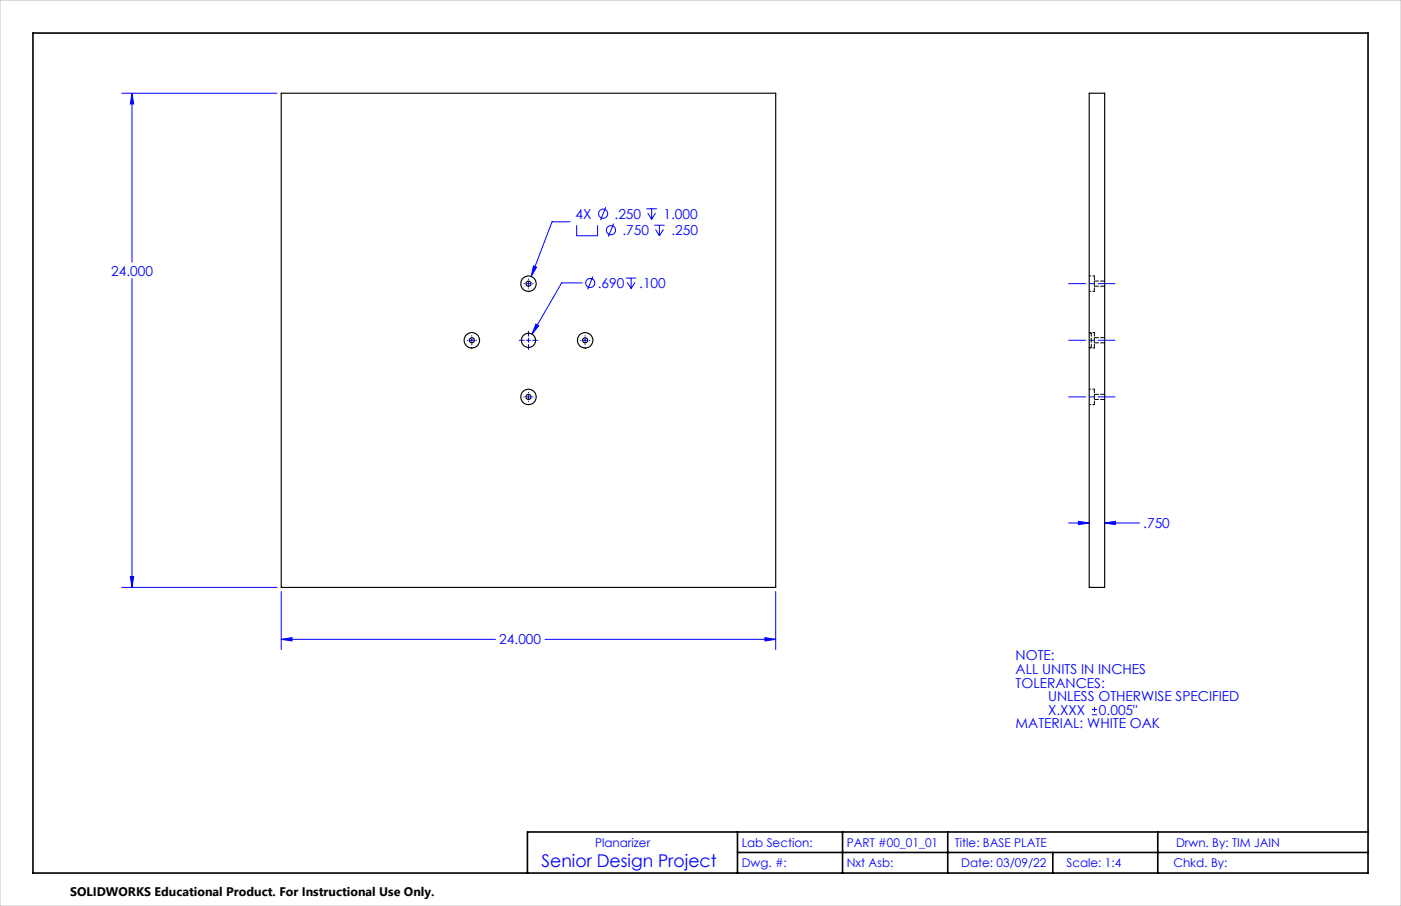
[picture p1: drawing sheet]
<svg xmlns="http://www.w3.org/2000/svg" width="432mm" height="279mm" viewBox="0 0 432 279" stroke-linecap="round" stroke-linejoin="round" font-family="sans-serif">
<g fill="none" stroke="#00f" stroke-width=".31">
<path d="M37.5 28.8h47.9M40.7 28.8l.5 3.3h-1zM40.7 28.8v52.1M175.7 68.4h-5.6l-6.4 16.9M177.7 69.5v3.2h6.5v-3.2M186.7 63.9l-1.6 4M189.1 69l-1.6 4M199.2 64.4h3.3M199.6 65.7l1.2 1.9M200.8 64.4v3.2M201.6 69.5h3.3M202 70.8l1.2 1.9"/>
<path d="M202 65.7l-1.2 1.9M203.2 69.5v3.2M204.5 70.8l-1.3 1.9M40.7 85.9v95.3M161.5 87.5h.1M162.2 87.5h1.3M162.9 86v.2M162.9 86.9v1.2M162.9 88.8v.1M164.1 87.5h.2M164.4 82l1 .4-1.7 2.9zM165.2 99.9l.9 .5-2.1 2.6z"/>
<path d="M179.5 87.2h-6.4l-9.1 15.8M182.7 85.3l-1.6 4M192.9 85.8h3.2M193.3 87.1l1.2 1.9M194.5 85.8v3.2M195.7 87.1l-1.2 1.9M144 105h.1M144.8 105h1.3M145.4 103.5v.2M145.4 104.3v1.3M145.4 106.2v.2M146.7 105h.2"/>
<path d="M160.1 105h1.5M162.2 105h1.3M162.9 102.1v1.6M162.9 104.3v1.3M162.9 106.2v1.6M164.1 105h1.6M178.9 105h.2M179.7 105h1.3M180.3 103.5v.2M180.3 104.3v1.3M180.3 106.2v.2M181.6 105h.2"/>
<path d="M161.5 122.4h.1M162.2 122.4h1.3M162.9 121v.1M162.9 121.8v1.2M162.9 123.7v.1M164.1 122.4h.2M40.2 177.8h1l-.5 3.4zM329.4 161.3h6.3M332.4 160.8l3.3 .5-3.3 .5zM340.5 161.3l3.2-.5v1zM340.5 161.3h10.7M37.5 181.2h47.9"/>
<path d="M86.7 197.2l3.3-.6v1.1zM86.7 182.4v17.9M86.7 197.2h66M168 197.2h71.1M235.8 196.6l3.3 .6-3.3 .5zM239.1 182.4v17.9M336.5 218.8h1.6M337.3 218v1.6M336.5 220.4h1.6"/>
<circle cx="185.9" cy="65.9" r="1.41"/>
<circle cx="188.3" cy="71" r="1.41"/>
<circle cx="181.9" cy="87.3" r="1.42"/>
</g>
<path d="M329.4 87.5h14.2M329.4 104.9h14.2M329.4 122.4h14.2" fill="none" stroke="#00f" stroke-width=".31" stroke-dasharray="15.2 1.3 1.3 1.3" stroke-dashoffset="10"/>
<path d="M10.2 10.2h411.4v259h-411.4zM227.3 256.6v12.6M259.7 256.6v12.6M292.1 256.6v12.6M356.8 256.6v12.6M421.6 256.6h-259v12.6M227.3 262.9h194.3M324.5 262.9v6.3" fill="none" stroke="#000" stroke-width=".5"/>
<path d="M0 0h431.8v279.4h-431.8z" fill="none" stroke="#c0c0c0" stroke-width=".31"/>
<path d="M164.4 82l-.7 3.3 1.7-2.9zM40.2 177.8h1l-.5 3.4zM40.7 28.8l.5 3.3h-1zM235.8 196.6l3.3 .6-3.3 .5zM86.7 197.2l3.3-.6v1.1zM165.2 99.9l-1.2 3.1 2.1-2.6zM340.5 161.3l3.2-.5v1zM332.4 160.8l3.3 .5-3.3 .5z" fill="#00f"/>
<g fill="none" stroke="#000" stroke-width=".35">
<path d="M86.7 28.8h152.4v152.4h-152.4zM335.7 28.8h4.8v152.4h-4.8z"/>
<circle cx="162.9" cy="87.5" r="2.37"/>
<circle cx="162.9" cy="87.5" r=".79"/>
<circle cx="145.4" cy="104.9" r="2.37"/>
<circle cx="145.4" cy="104.9" r=".79"/>
<circle cx="162.9" cy="105" r="2.19"/>
<circle cx="180.3" cy="104.9" r="2.37"/>
<circle cx="180.4" cy="104.9" r=".79"/>
<circle cx="162.9" cy="122.4" r="2.37"/>
<circle cx="162.9" cy="122.4" r=".79"/>
</g>
<path d="M337.3 89.9v-4.8M337.3 107.3v-4.7M337.3 124.8v-4.8" fill="none" stroke="#000" stroke-width=".31" stroke-dasharray="1.3 .6" stroke-dashoffset=".2"/>
<path d="M336.3 102.7v4.4" fill="none" stroke="#000" stroke-width=".31" stroke-dasharray="1.3 .6" stroke-dashoffset=".3"/>
<path d="M335.7 89.9h1.6M337.3 85.1h-1.6M335.7 107.3h1.6M337.3 102.6h-1.6M335.7 124.8h1.6M337.3 120h-1.6" fill="none" stroke="#000" stroke-width=".31" stroke-dasharray="1.3 .6" stroke-dashoffset=".8"/>
<path d="M337.3 88.3h3.2M340.5 86.7h-3.2M335.7 107.1h.6M336.3 102.7h-.6M337.3 105.7h3.2M340.5 104.1h-3.2M337.3 123.2h3.2M340.5 121.6h-3.2" fill="none" stroke="#000" stroke-width=".31" stroke-dasharray="1.3 .6"/>
<text font-size="5.4" fill="#00f" x="166.9" y="267.5">Senior Design Project</text>
<g font-size="4.2" fill="#00f">
<text x="177.4" y="67.4">4X</text>
<text x="189.4" y="67.4">.250</text>
<text x="204.5" y="67.4">1.000</text>
<text x="191.8" y="72.5">.750</text>
<text x="206.9" y="72.5">.250</text>
<text x="34.2" y="85">24.000</text>
<text x="184.3" y="88.8">.690</text>
<text x="197" y="88.8">.100</text>
<text x="352.4" y="162.9">.750</text>
<text x="153.9" y="198.7">24.000</text>
<text x="313" y="203.7">NOTE:</text>
<text x="313" y="207.9">ALL UNITS IN INCHES</text>
<text x="313" y="212">TOLERANCES:</text>
<text x="323" y="216.2">UNLESS OTHERWISE SPECIFIED</text>
<text x="323" y="220.4">X.XXX</text>
<text x="338.7" y="220.4">0.005&quot;</text>
<text x="313" y="224.6">MATERIAL: WHITE OAK</text>
</g>
<text font-size="3.8" x="21.6" y="276.3">SOLIDWORKS Educational Product. For Instructional Use Only.</text>
<g font-size="3.7" fill="#00f">
<text x="183.4" y="261.3">Planarizer</text>
<text x="228.6" y="261.1">Lab Section:</text>
<text x="261" y="261.1">PART #00_01_01</text>
<text x="294.3" y="261.1">Title: BASE PLATE</text>
<text x="362.5" y="261.1">Drwn. By: TIM JAIN</text>
<text x="228.6" y="267.5">Dwg. #:</text>
<text x="261" y="267.5">Nxt Asb:</text>
<text x="296.2" y="267.5">Date: 03/09/22</text>
<text x="328.7" y="267.5">Scale: 1:4</text>
<text x="361.6" y="267.5">Chkd. By:</text>
</g>
</svg>
